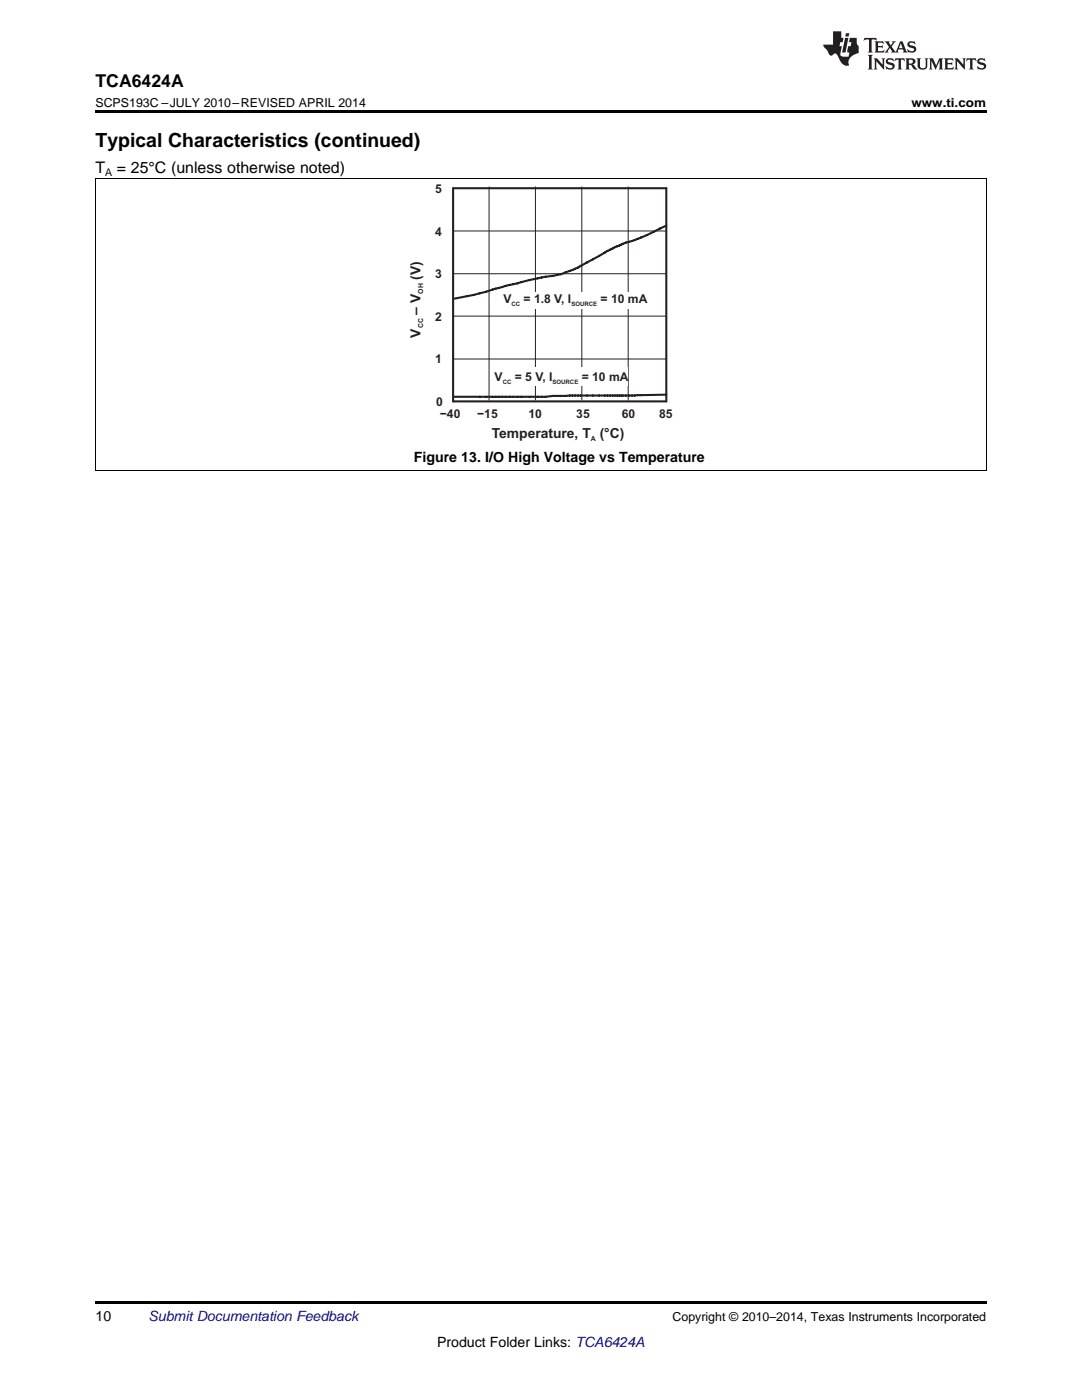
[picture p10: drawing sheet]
<svg xmlns="http://www.w3.org/2000/svg" width="216mm" height="279mm" viewBox="0 0 216 279" stroke-linecap="round" stroke-linejoin="round" font-family="sans-serif">
<path d="M19 259.7h177.8v.5h-177.8z" fill="#000"/>
<path d="M19.1 35.7v58.2M196.8 35.7v58.2M19 93.8h177.8" fill="none" stroke="#000" stroke-width=".2"/>
<path d="M97.6 37.3v42.5M106.8 37.3v42.5M116.1 37.3v42.5M125.3 37.3v42.5M90.4 54.6h42.6M90.4 46.1h42.6M90.4 71.6h42.6M90.4 63.1h42.6" fill="none" stroke="#231f20" stroke-width=".2"/>
<path d="M90.4 37.6h42.6v42.5h-42.6z" fill="none" stroke="#231f20" stroke-width=".41"/>
<path d="M133 78.8l-6.4 .1h-12.9l-4.8 .3h-18.2" fill="none" stroke="#231f20" stroke-width=".43"/>
<path d="M100.4 58.3h29v3.3h-29z" fill-rule="evenodd" fill="#fff"/>
<path d="M133 45a42.9 42.9 0 0 1-8.7 3.7l-3.6 1.7a44 44 0 0 1-7.9 4l-.9 .3a73.4 73.4 0 0 0-9.5 2l-2.2 .6a71 71 0 0 1-9.5 2.3" fill="none" stroke="#231f20" stroke-width=".43"/>
<path d="M98.5 73.2h26.9v3.8h-26.9z" fill-rule="evenodd" fill="#fff"/>
<path d="M19 35.6h177.8" fill="none" stroke="#000" stroke-width=".2"/>
<path d="M19 22h177.8v.5h-177.8z" fill="#000"/>
<g fill="#231f20">
<path d="M172.5 7.6l-.1 .5 .4-.2h.6v.1v2.1l-.2 .4h.9l-.2-.4v-2.1l.1-.1h.5l.5 .2-.2-.5zM174.5 8.3l.2 .3v1.5l-.2 .4h1.8l.2-.6a1.04 1.04 0 0 1-1.3 .2v-.7h.6l.3 .2v-.6l-.3 .2h-.6v-.6l.8-.1 .4 .3-.2-.5zM176.5 8.3l.9 1.1-.9 1.1h.8l-.2-.2 .4-.7 .5 .7-.2 .2h1.5l-.2-.2 .2-.4h.9l.1 .4-.2 .2h1l-.3-.3-.7-1.9h-.5l-.9 2-.8-1 .9-1h-.8l.1 .3-.4 .5-.3-.6 .1-.2zM179.7 8.6l.4 1h-.7zM181.3 8.4a.63 .63 0 0 0-.2 .7 .63 .63 0 0 0 .6 .4l.6 .2 .1 .2a.75 .75 0 0 1-.7 .4 .75 .75 0 0 1-.6-.5l.1 .7 .1-.1a1.11 1.11 0 0 0 1.5-.6 1.13 1.13 0 0 0-1.2-.8l-.1-.4a1.04 1.04 0 0 1 1.2 .2l-.2-.5-.2 .1-.4-.2zM173.2 10.9l.2 .4v2.2l-.2 .4h1l-.3-.4v-2.2l.3-.4zM174.3 11.6l.3 .4v1.5l-.3 .4h.8l-.2-.4v-1.3l1.5 1.7v-1.9l.2-.4h-.7l.2 .4v.9l-1.1-1.3zM177 11.8a.62 .62 0 0 0-.2 .7 .62 .62 0 0 0 .6 .4l.6 .1 .1 .3a.76 .76 0 0 1-.7 .3 .76 .76 0 0 1-.7-.4l.2 .7 .1-.1a1.11 1.11 0 0 0 1.5-.6 1.13 1.13 0 0 0-1.2-.8l-.1-.4a1.04 1.04 0 0 1 1.2 .2l-.2-.6-.2 .1-.5-.1zM178.7 11.6l-.2 .6a.61 .61 0 0 1 .8-.3v1.6l-.2 .4h.9l-.2-.4v-1.6a.63 .63 0 0 1 .7 .3l-.1-.6zM180.6 11.6l.3 .4v1.5l-.3 .4h1l-.2-.2-.1-.8 .6 .2a.76 .76 0 0 0 1.2 .7l-1-1a.58 .58 0 0 0 .6-.5 .58 .58 0 0 0-.5-.6zM181.4 11.9h.1a.45 .45 0 0 1 .5 .1 .45 .45 0 0 1 .1 .5l-.8 .2zM182.9 11.6l.2 .2a2.17 2.17 0 0 0 .3 1.9 .99 .99 0 0 0 1.6-.6v-1.1l.2-.4h-.7l.2 .2a1.92 1.92 0 0 1-.2 1.8 .6 .6 0 0 1-.9-.5v-1.1l.2-.4zM185.4 11.6l.2 .4v1.5l-.2 .4h.7l-.2-.4v-1.4l.8 1.8 .8-1.8v1.4l-.2 .4h.9l-.2-.4v-1.5l.2-.4h-.8l-.6 1.5-.6-1.5zM188.4 11.6l.2 .4v1.5l-.2 .4h1.8l.1-.6a1.04 1.04 0 0 1-1.2 .1v-.6h.5l.4 .2v-.6l-.4 .2h-.5v-.7h.8l.3 .3-.1-.6zM190.5 11.6l.2 .4v1.5l-.2 .4h.7l-.2-.4v-1.3l1.5 1.7v-1.9l.2-.4h-.7l.2 .4v.9l-1.1-1.3zM192.9 11.6l-.1 .6a.61 .61 0 0 1 .7-.3l.1 1.6-.3 .4h1l-.3-.4 .1-1.6a.63 .63 0 0 1 .7 .3l-.1-.6zM195.2 11.8a.62 .62 0 0 0-.2 .7 .62 .62 0 0 0 .6 .4l.6 .1 .1 .3a.76 .76 0 0 1-.7 .3 .76 .76 0 0 1-.6-.4l.1 .7 .1-.1a1.11 1.11 0 0 0 1.6-.6 1.13 1.13 0 0 0-1.3-.8l-.1-.4a1.04 1.04 0 0 1 1.2 .2l-.1-.6-.2 .1-.5-.1z"/>
<path d="M166.2 6.3v2.6h-1.9v.4l.8 .9a.91 .91 0 0 0 1 .8 .56 .56 0 0 1 .5-.3 .56 .56 0 0 1 .5 .3l.4 .8a1.53 1.53 0 0 0 1.9 1.2 1.54 1.54 0 0 1 1-2.1l.9-.3v-1.4a1.52 1.52 0 0 1-.4-1.6h-1.3l-.2 .8h.5l-.2 .8h-.5l-.1 1v.2l.4 .1-.2 .8a1.93 1.93 0 0 1-1.6-.3l.3-1.8h-.5l.2-.8h.4l.2-.8h-.4v-1.3zM168.6 7.6l-.6 2.9h.7l.6-2.9zM168.8 6.6l-.1 .7h.6l.2-.7z"/>
</g>
<text font-size="3.9" x="19" y="29.3">Typical Characteristics (continued)</text>
<text font-size="3.5" x="19" y="17.3">TCA6424A</text>
<g font-size="3.2">
<text x="19" y="34.4">T</text>
<text x="23.3" y="34.4">= 25°C (unless otherwise noted)</text>
</g>
<g font-size="2.8" fill="#231f20">
<text x="83.9" y="55.8" transform="rotate(-90 83.9 55.8)">(V)</text>
<text x="83.9" y="62.8" transform="rotate(-90 83.9 62.8)">– V</text>
<text x="83.9" y="67.4" transform="rotate(-90 83.9 67.4)">V</text>
<text x="98.1" y="87.4">Temperature, T (°C)</text>
</g>
<g font-size="2.8">
<text x="82.6" y="92.1">Figure 13. I/O High Voltage vs Temperature</text>
<text x="19" y="263.6">10</text>
<text x="87.2" y="268.9">Product Folder Links: TCA6424A</text>
</g>
<text font-size="2.8" fill="#0000c8" x="29.6" y="263.6">Submit Documentation Feedback</text>
<g font-size="2.5">
<text x="19" y="21.4">SCPS193C –JULY 2010–REVISED APRIL 2014</text>
<text x="181.9" y="21.4">www.ti.com</text>
<text x="134.2" y="263.6">Copyright © 2010–2014, Texas Instruments Incorporated</text>
</g>
<g font-size="2.4" fill="#231f20">
<text x="86.8" y="38.5">5</text>
<text x="86.8" y="47">4</text>
<text x="86.8" y="55.5">3</text>
<text x="86.8" y="64">2</text>
<text x="100.4" y="60.6">V</text>
<text x="104.5" y="60.6">= 1.8 V, I</text>
<text x="119.9" y="60.6">= 10 mA</text>
<text x="86.8" y="72.5">1</text>
<text x="98.7" y="76.1">V</text>
<text x="102.7" y="76.1">= 5 V, I</text>
<text x="116.1" y="76.1">= 10 mA</text>
<text x="87" y="81">0</text>
<text x="87.8" y="83.5">−40</text>
<text x="95.2" y="83.5">−15</text>
<text x="105.5" y="83.5">10</text>
<text x="115" y="83.5">35</text>
<text x="124.1" y="83.5">60</text>
<text x="131.5" y="83.5">85</text>
</g>
<text font-size="2.1" x="21" y="35.1">A</text>
<g font-size="1.4" fill="#231f20">
<text x="84.4" y="58.6" transform="rotate(-90 84.4 58.6)">OH</text>
<text x="84.4" y="65.6" transform="rotate(-90 84.4 65.6)">CC</text>
<text x="117.9" y="88">A</text>
</g>
<g font-size="1.2" fill="#231f20">
<text x="102.1" y="61">CC</text>
<text x="114" y="61">SOURCE</text>
<text x="100.3" y="76.6">CC</text>
<text x="110.2" y="76.6">SOURCE</text>
</g>
</svg>
